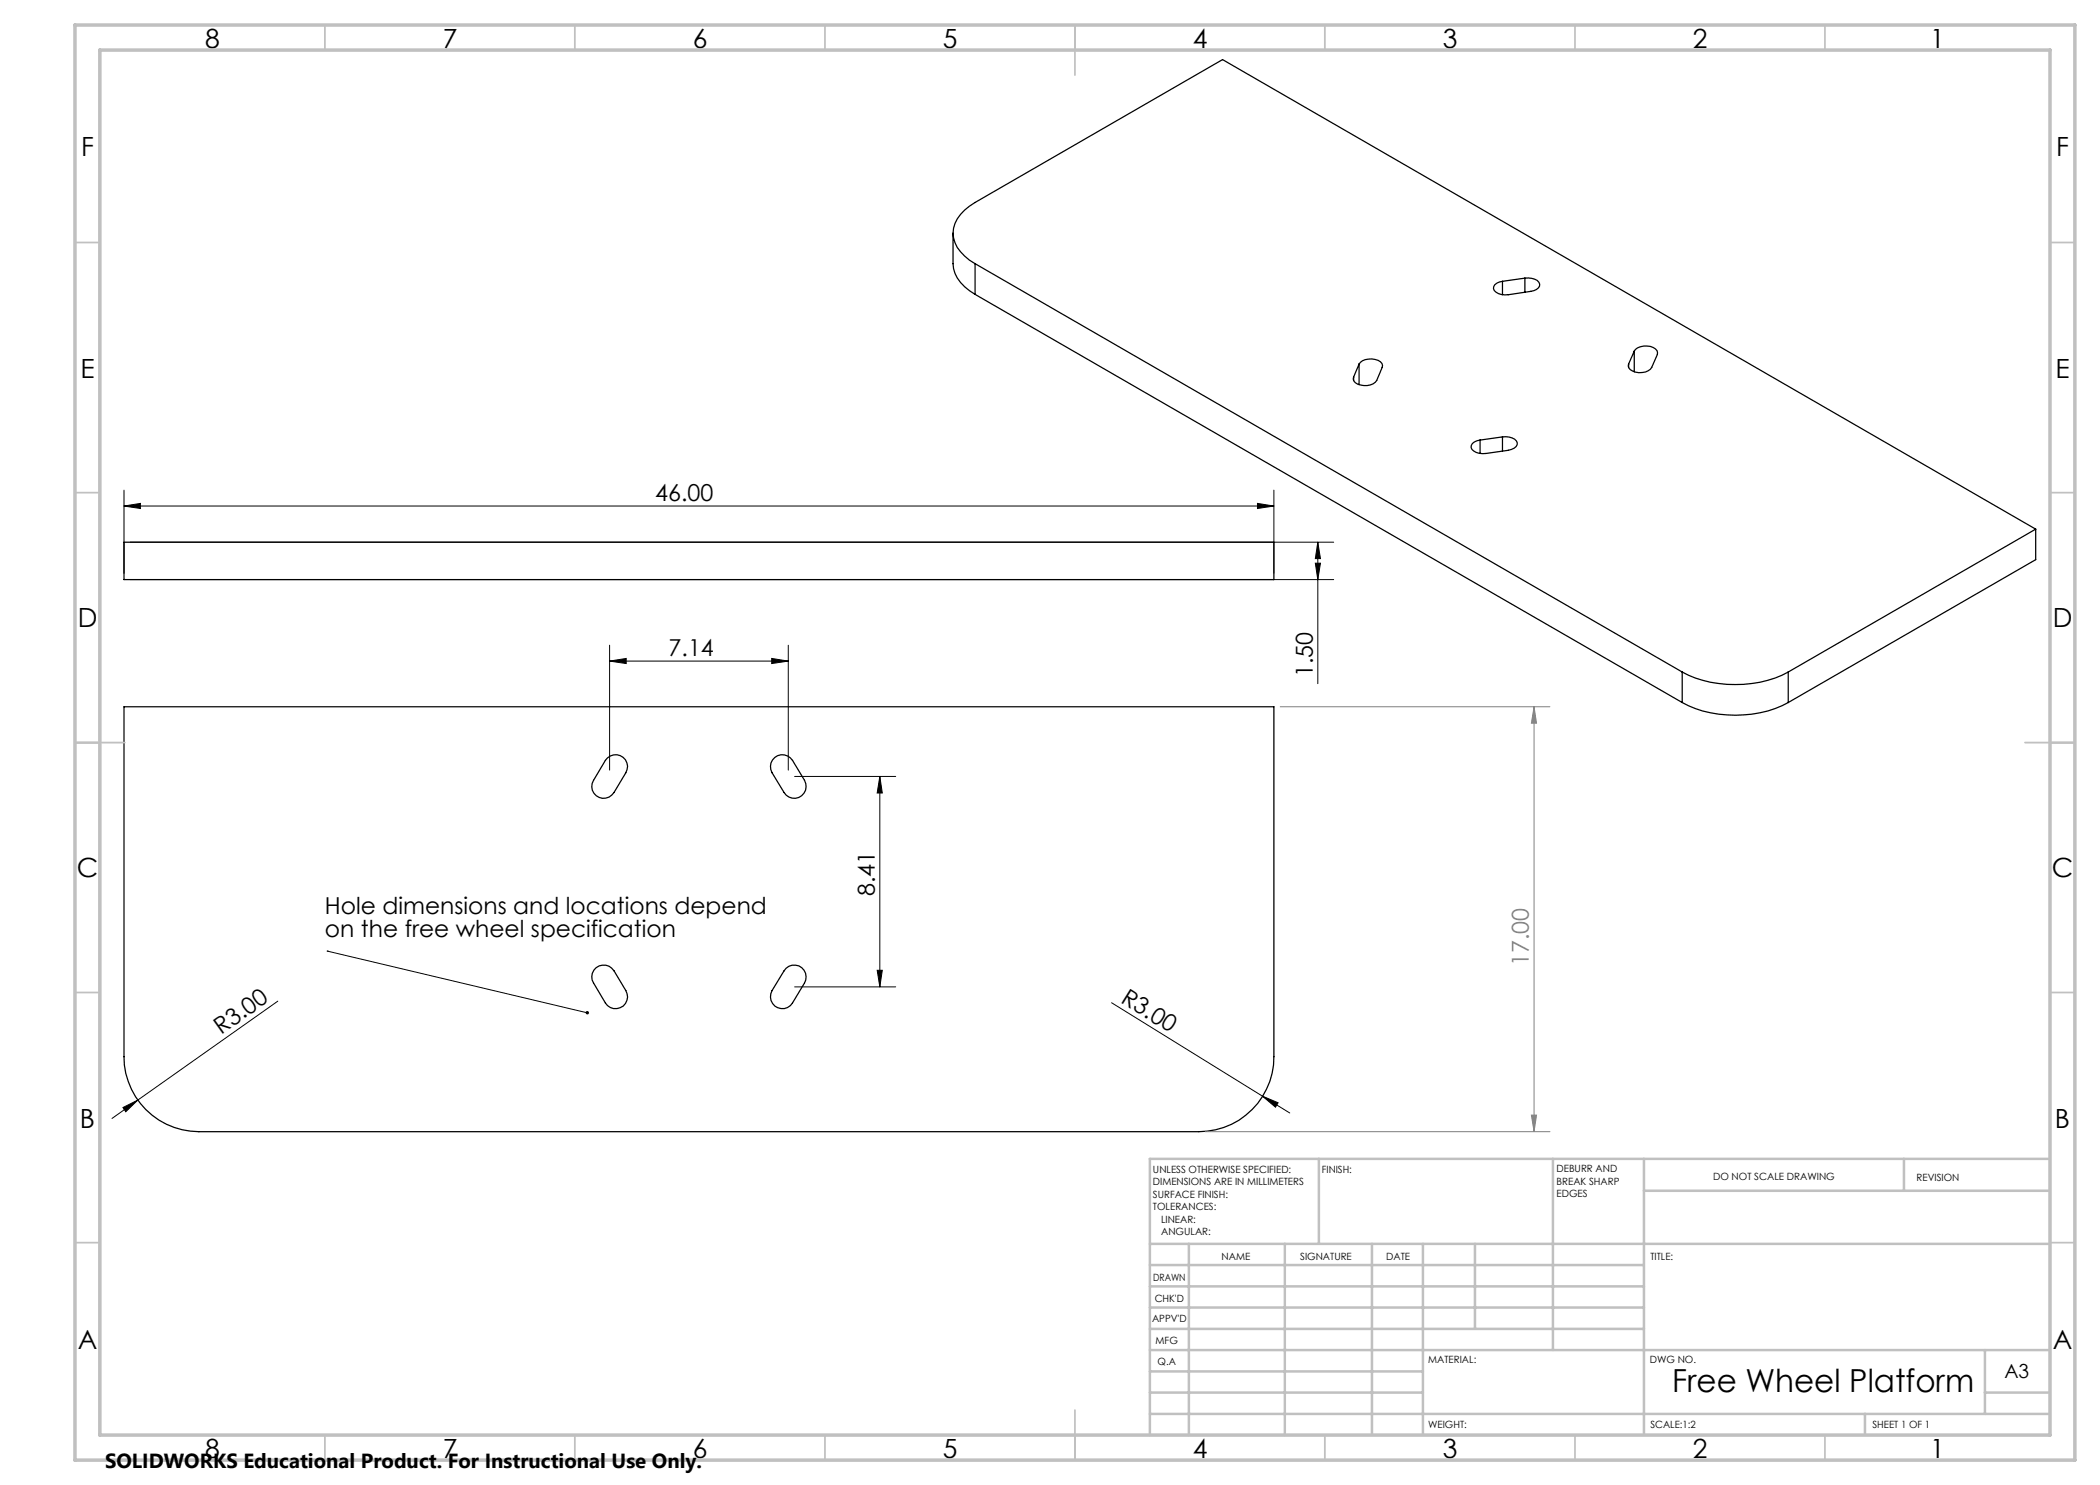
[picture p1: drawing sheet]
<svg xmlns="http://www.w3.org/2000/svg" width="420mm" height="297mm" viewBox="0 0 420 297" stroke-linecap="round" stroke-linejoin="round" font-family="sans-serif">
<g fill="none" stroke="#000" stroke-width=".25">
<path d="M190.6 46.6v6.1a6.9 6.9 0 0 0 3.3 5.4l1.1 .8M195 52.7a7.8 7.8 0 0 1-4.4-6.1 6.9 6.9 0 0 1 3.3-5.4l50.6-29.3 162.6 93.9M195 52.7l141.4 81.7M195 52.7v6.2M195 58.9l141.4 81.6M300.5 56.3v2.6M305 55.6a2.55 2.55 0 0 1 2.9 1.2 1.36 1.36 0 0 1-1.1 1.3l-5.1 .8a2.61 2.61 0 0 1-3-1.2 1.36 1.36 0 0 1 1.2-1.3l.6-.1M305 55.6l-4.5 .7M305 55.6v2.9M270.7 75.4v.7M271.8 72.8a3.2 3.2 0 0 1 4.6-.1v.8l-1.1 2.6a3.1 3.1 0 0 1-4.5 .1l-.1-.8M271.8 72.8l-1.1 2.6"/>
<path d="M271.8 72.8v4.1M325.7 72.8v.7M326.8 70.2a3.1 3.1 0 0 1 4.6-.1l.1 .8-1.2 2.6a3.1 3.1 0 0 1-4.5 .1l-.1-.8M326.8 70.2l-1.1 2.6M326.8 70.2v4.2M296 88v2.7M300.5 87.4a2.61 2.61 0 0 1 3 1.2 1.36 1.36 0 0 1-1.2 1.3l-5.1 .8a2.61 2.61 0 0 1-3-1.2 1.36 1.36 0 0 1 1.2-1.3l.6-.2M300.5 87.4l-4.5 .6M300.5 87.4v2.8M24.8 108.4h230v7.5h-230zM407.1 105.8l-49.5 28.6M407.1 105.8v6.1l-49.5 28.6"/>
<path d="M336.4 134.4a23.7 23.7 0 0 0 21.2 0M336.4 134.4v6.1M357.6 134.4v6.1M24.8 141.4h230v69.9a15 15 0 0 1-15 15h-200a15 15 0 0 1-15-15zM121.5 151.6a2.38 2.38 0 0 1 3.1-.1 2.38 2.38 0 0 1 .6 3l-2.4 4a2.38 2.38 0 0 1-3.3 .8 2.38 2.38 0 0 1-.8-3.2zM155 151.5a2.39 2.39 0 0 1 3.5 .6l2.4 4a2.38 2.38 0 0 1-.8 3.2 2.38 2.38 0 0 1-3.3-.8l-2.4-4a2.42 2.42 0 0 1 .6-3zM336.4 140.5a23.4 23.4 0 0 0 21.2 0M119.2 193.5a2.41 2.41 0 0 1 3.6 .7l2.4 3.9a2.39 2.39 0 0 1-.8 3.3 2.39 2.39 0 0 1-3.3-.8l-2.4-4a2.34 2.34 0 0 1 .5-3.1zM157.2 193.6a2.38 2.38 0 0 1 3.1-.1 2.38 2.38 0 0 1 .6 3.1l-2.4 4a2.39 2.39 0 0 1-3.3 .8 2.39 2.39 0 0 1-.8-3.3z"/>
</g>
<g fill="none" stroke="#000" stroke-width=".2">
<path d="M24.8 98v16.6M254.8 98v16.6M24.8 101.2l3.3-.5v1zM24.8 101.2h230M26.1 115.9h240.6M26.1 108.4h240.6M251.5 100.7l3.3 .5-3.3 .5zM263.1 112.6h1l-.5 3.3zM263.6 108.4l.5 3.3h-1zM263.6 108.4v28.3M121.9 132.2l3.3-.5v1zM121.9 129v25"/>
<path d="M121.9 132.2h35.8M154.3 131.7l3.4 .5-3.4 .5zM157.7 129v25M158.9 155.3h20.2M176 155.3l.5 3.3h-1.1zM176 155.3v42.1M65.4 190.2h.1M65.4 190.2l52 12.4M158.9 197.4h20.2M175.4 194.1h1.1l-.5 3.3zM55.6 200.2l-28 19.8M222.3 200.6l30.2 18.6"/>
<path d="M252.5 219.2l3.1 1.4-.5 .8zM252.5 219.2l5.5 3.4M24.6 221.5l3-1.5-2.4 2.4zM27.6 220l-5.2 3.7"/>
</g>
<path d="M256 141.4h54M306.8 141.4v84.9M306.8 141.4l.5 3.2h-1zM241.1 226.3h68.9M306.3 223h1l-.5 3.3z" fill="none" stroke="#808080" stroke-width=".2"/>
<g fill="none" stroke="#c0c0c0" stroke-width=".35">
<path d="M65 5v5M115 5v5M165 5v5M215 5v10M265 5v5M315 5v5M365 5v5M15 48.5h5M410 48.5h5M15 98.5h5M410 98.5h5M15 148.5h10"/>
<path d="M405 148.5h10M15 198.5h5M410 198.5h5M15 248.5h5M410 248.5h5M65 287v5M115 287v5M165 287v5M215 282v10M265 287v5M315 287v5M365 287v5"/>
</g>
<g fill="none" stroke="#c0c0c0" stroke-width=".5">
<path d="M263.8 231.8v17M310.6 231.8v38.2M328.8 231.8v55.2M328.8 238.2h81.2M380.8 231.8v6.4M410 231.8h-180v55.2M230 248.8h180M230 257.3h98.8M230 253h98.8M237.8 248.8v38.2M257 248.8v38.2M274.4 248.8v38.2"/>
<path d="M284.6 248.8v38.2M295 248.8v17M230 265.8h98.8M230 261.5h98.8M230 278.5h54.6M230 274.3h54.6M230 270h180M397 278.5h13M397 270v12.8M230 282.8h180M373 282.8v4.2"/>
</g>
<path d="M15 5h400v287h-400zM20 10h390v277h-390z" fill="none" stroke="#c0c0c0" stroke-width=".7"/>
<g fill="#000">
<path d="M117.2 202.3a.35 .35 0 0 1 .4 0 .35 .35 0 0 1 .2 .3h-.4h.4a.34 .34 0 0 1-.5 .2 .34 .34 0 0 1-.1-.5zM252.5 219.2l3.1 1.4-.5 .8zM24.6 221.5l3-1.5-2.4 2.4z"/>
<path d="M154.3 131.7l3.4 .5-3.4 .5zM121.9 132.2l3.3-.5v1zM251.5 100.7l3.3 .5-3.3 .5zM24.8 101.2l3.3-.5v1z"/>
<path d="M175.4 194.1h1.1l-.5 3.3zM176 155.3l.5 3.3h-1.1zM263.1 112.6h1l-.5 3.3zM263.6 108.4l.5 3.3h-1z"/>
</g>
<path d="M306.8 141.4l.5 3.2h-1zM306.3 223h1l-.5 3.3z" fill="#808080"/>
<text font-size="6.3" x="334.4" y="278.4">Free Wheel Platform</text>
<g font-size="5.3">
<text x="41" y="9.5">8</text>
<text x="88.5" y="9.5">7</text>
<text x="138.5" y="9.5">6</text>
<text x="188.5" y="9.5">5</text>
<text x="238.5" y="9.5">4</text>
<text x="288.5" y="9.5">3</text>
<text x="338.5" y="9.5">2</text>
<text x="386" y="9.5">1</text>
<text x="16.2" y="31.3">F</text>
<text x="411.2" y="31.3">F</text>
<text x="16.1" y="75.5">E</text>
<text x="411.1" y="75.5">E</text>
<text x="15.5" y="125.5">D</text>
<text x="410.5" y="125.5">D</text>
<text x="15.4" y="175.5">C</text>
<text x="410.4" y="175.5">C</text>
<text x="16" y="225.5">B</text>
<text x="411" y="225.5">B</text>
<text x="15.5" y="269.8">A</text>
<text x="410.5" y="269.8">A</text>
<text x="41" y="291.5">8</text>
<text x="88.5" y="291.5">7</text>
<text x="138.5" y="291.5">6</text>
<text x="188.5" y="291.5">5</text>
<text x="238.5" y="291.5">4</text>
<text x="288.5" y="291.5">3</text>
<text x="338.5" y="291.5">2</text>
<text x="386" y="291.5">1</text>
</g>
<g font-size="4.7">
<text x="131" y="100.2">46.00</text>
<text x="133.7" y="131.2">7.14</text>
<text x="262.6" y="135.4" transform="rotate(-90 262.6 135.4)">1.50</text>
<text x="175" y="179.2" transform="rotate(-90 175 179.2)">8.41</text>
<text x="65" y="182.9">Hole dimensions and locations depend</text>
<text x="65" y="187.4">on the free wheel specification</text>
<text x="224" y="200.4" transform="rotate(32 224 200.4)">R3.00</text>
<text x="44.2" y="207" transform="rotate(-35 44.2 207)">R3.00</text>
</g>
<text font-size="4.7" fill="#808080" x="305.8" y="193.2" transform="rotate(-90 305.8 193.2)">17.00</text>
<text font-size="4.1" x="21" y="293.7">SOLIDWORKS Educational Product. For Instructional Use Only.</text>
<text font-size="3.9" x="400.9" y="275.5">A3</text>
<g font-size="2">
<text x="230.6" y="234.6">UNLESS OTHERWISE SPECIFIED:</text>
<text x="230.6" y="237.1">DIMENSIONS ARE IN MILLIMETERS</text>
<text x="230.6" y="239.6">SURFACE FINISH:</text>
<text x="264.4" y="234.6">FINISH:</text>
<text x="311.3" y="234.5">DEBURR AND</text>
<text x="311.3" y="237">BREAK SHARP</text>
<text x="311.3" y="239.5">EDGES</text>
<text x="342.6" y="236">DO NOT SCALE DRAWING</text>
<text x="383.3" y="236.2">REVISION</text>
<text x="230.6" y="242.1">TOLERANCES:</text>
<text x="232.2" y="244.6">LINEAR:</text>
<text x="232.2" y="247.1">ANGULAR:</text>
<text x="244.3" y="252">NAME</text>
<text x="260" y="251.9">SIGNATURE</text>
<text x="277.2" y="251.9">DATE</text>
<text x="330.1" y="251.9">TITLE:</text>
<text x="230.6" y="256.1">DRAWN</text>
<text x="230.9" y="260.3">CHK'D</text>
<text x="230.4" y="264.4">APPV'D</text>
<text x="231.1" y="268.8">MFG</text>
<text x="231.5" y="273">Q.A</text>
<text x="285.6" y="272.5">MATERIAL:</text>
<text x="330" y="272.5">DWG NO.</text>
<text x="285.6" y="285.5">WEIGHT:</text>
<text x="330.1" y="285.6">SCALE:1:2</text>
<text x="374.5" y="285.6">SHEET 1 OF 1</text>
</g>
</svg>
